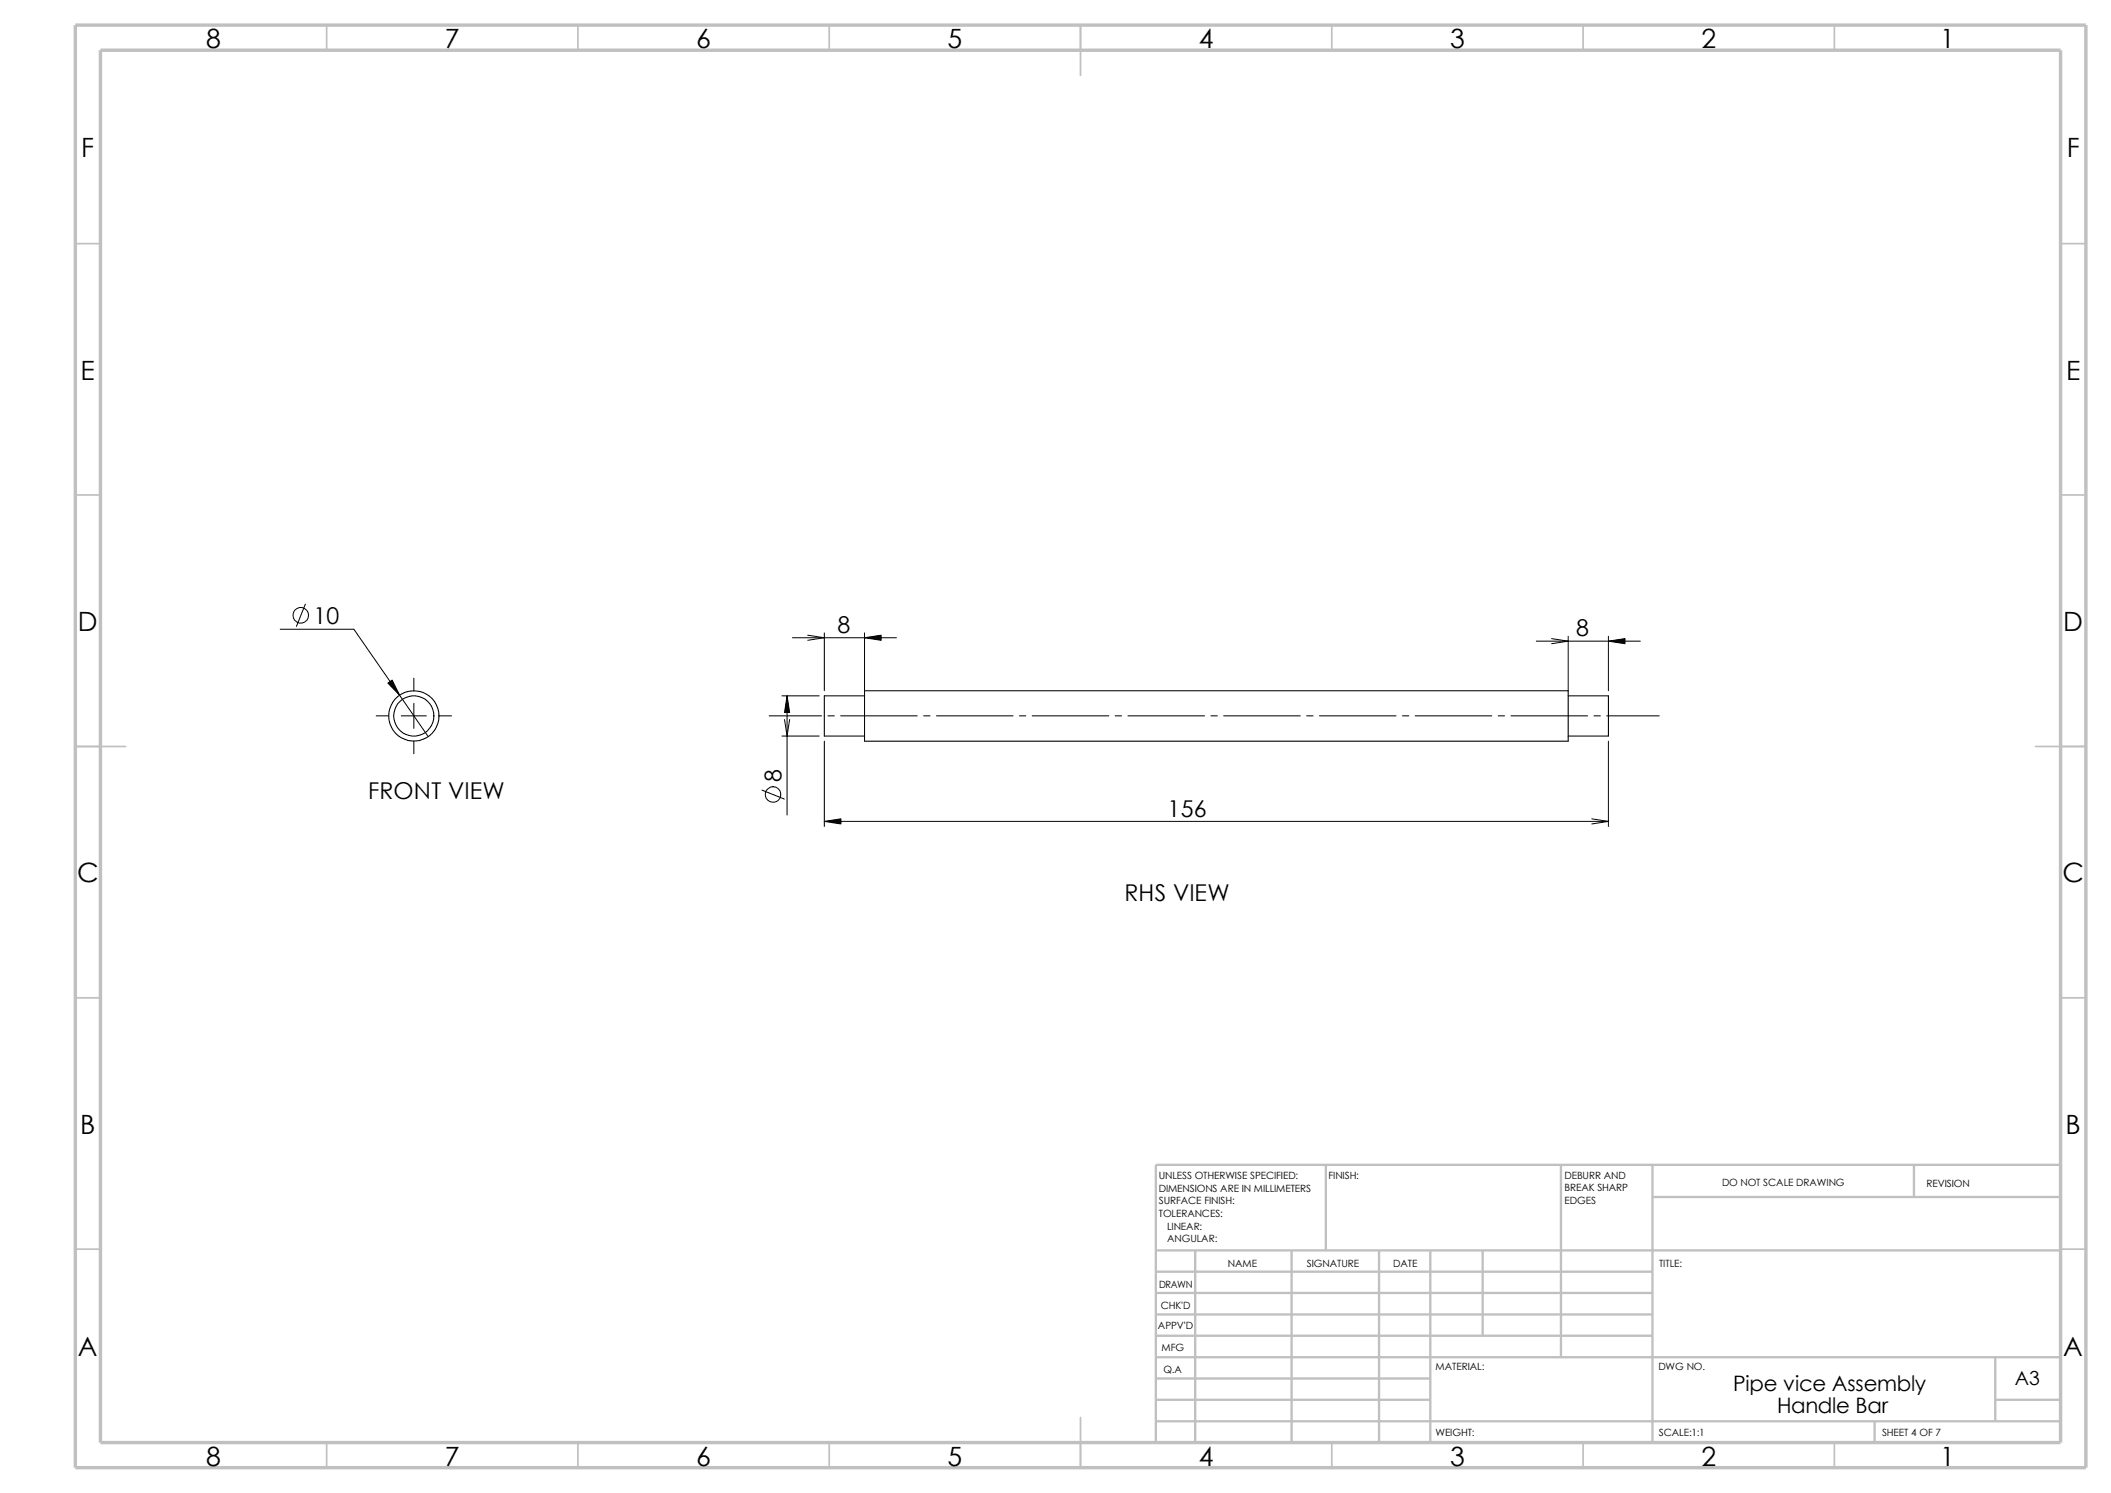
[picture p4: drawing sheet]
<svg xmlns="http://www.w3.org/2000/svg" width="420mm" height="297mm" viewBox="0 0 420 297" stroke-linecap="round" stroke-linejoin="round" font-family="sans-serif">
<g fill="none" stroke="#c0c0c0" stroke-width=".34">
<path d="M65 5v5M115 5v5M165 5v5M215 5v10M265 5v5M315 5v5M365 5v5M15 48.5h5M410 48.5h5M15 98.5h5M410 98.5h5M15 148.5h10"/>
<path d="M405 148.5h10M15 198.5h5M410 198.5h5M15 248.5h5M410 248.5h5M65 287v5M115 287v5M165 287v5M215 282v10M265 287v5M315 287v5M365 287v5"/>
</g>
<g fill="none" stroke="#c0c0c0" stroke-width=".47">
<path d="M263.8 231.7v17.1M310.6 231.7v38.3M328.8 238.1h81.2M328.8 231.7v55.3M380.8 231.7v6.4M410 231.7h-180v55.3M230 253h98.8M230 257.2h98.8M230 248.8h180M237.8 248.8v38.2M257 248.8v38.2M274.4 248.8v38.2"/>
<path d="M284.6 248.8v38.2M295 248.8v16.9M230 278.5h54.6M230 270h180M230 274.2h54.6M230 261.5h98.8M230 265.7h98.8M397 278.5h13M397 270v12.7M230 282.7h180M373 282.7v4.3"/>
</g>
<path d="M15 5h400v287h-400zM20 10h390v277h-390z" fill="none" stroke="#c0c0c0" stroke-width=".68" stroke-linecap="butt"/>
<g fill="none" stroke="#000" stroke-width=".21">
<path d="M172 137.4h140v10h-140zM172 138.4h-8v8h8M312 138.4h8v8h-8"/>
<circle cx="82.3" cy="142.4" r="4"/>
<circle cx="82.3" cy="142.4" r="5"/>
</g>
<g fill="none" stroke="#000" stroke-width=".2">
<path d="M55.8 125.2h14.6l14.8 21.3M60.7 120.2l-1.7 4.4M82.3 134.9v2.5M82.3 139.9v5M155.6 138.4h7.4M156.6 138.4v23.7M157.6 126.9h20.8M160.7 126.4l3.3 .5-3.3 .5M164 125.9v11.5M172 125.9v11.5M305.6 127.6h20.7M308.7 127l3.3 .6-3.3 .5"/>
<path d="M312 126.6v10.8M320 126.6v10.8M74.8 142.4h2.5M79.8 142.4h5M82.3 147.4v2.5M87.3 142.4h2.5M151.6 157.2l4.4 1.8M153 142.4h10.4M155.6 146.4h7.4M156.1 143.1l.5 3.3 .5-3.3M164 147.4v17M164.7 142.4h1.3"/>
<path d="M167.3 142.4h15.2M183.8 142.4h1.2M186.3 142.4h15.2M202.8 142.4h1.3M205.4 142.4h15.2M221.9 142.4h1.2M224.4 142.4h15.2M240.9 142.4h1.3M243.5 142.4h15.2M260 142.4h1.2M262.5 142.4h15.2M279 142.4h1.3"/>
<path d="M281.6 142.4h15.2M298.1 142.4h1.2M300.6 142.4h15.2M317.1 142.4h1.3M319.7 142.4h10.4M320 147.4v17M164 163.4h156M316.7 162.9l3.3 .5M320 163.4l-3.3 .5"/>
<circle cx="59.8" cy="122.4" r="1.55"/>
<circle cx="153.8" cy="158.1" r="1.56"/>
</g>
<path d="M77.2 135.9l.8-.6 1.5 3zM156.6 138.4l.5 3.3h-1zM172 126.9l3.3-.5v1zM320 127.6l3.3-.6v1.1zM164 163.4l3.3-.5v1z" fill="#000" stroke="#000" stroke-width=".2"/>
<g font-size="5.3">
<text x="41" y="9.6">8</text>
<text x="88.5" y="9.6">7</text>
<text x="138.5" y="9.6">6</text>
<text x="188.5" y="9.6">5</text>
<text x="238.5" y="9.6">4</text>
<text x="288.5" y="9.6">3</text>
<text x="338.5" y="9.6">2</text>
<text x="386" y="9.6">1</text>
<text x="16.2" y="31.3">F</text>
<text x="411.2" y="31.3">F</text>
<text x="16" y="75.6">E</text>
<text x="411" y="75.6">E</text>
<text x="15.5" y="125.6">D</text>
<text x="410.5" y="125.6">D</text>
<text x="15.3" y="175.6">C</text>
<text x="410.3" y="175.6">C</text>
<text x="16" y="225.6">B</text>
<text x="411" y="225.6">B</text>
<text x="15.5" y="269.8">A</text>
<text x="410.5" y="269.8">A</text>
<text x="41" y="291.6">8</text>
<text x="88.5" y="291.6">7</text>
<text x="138.5" y="291.6">6</text>
<text x="188.5" y="291.6">5</text>
<text x="238.5" y="291.6">4</text>
<text x="288.5" y="291.6">3</text>
<text x="338.5" y="291.6">2</text>
<text x="386" y="291.6">1</text>
</g>
<g font-size="4.6">
<text x="62.4" y="124.2">10</text>
<text x="166.6" y="125.9">8</text>
<text x="313.6" y="126.6">8</text>
<text x="155.4" y="155.6" transform="rotate(-90 155.4 155.6)">8</text>
<text x="73.2" y="159">FRONT VIEW</text>
<text x="232.3" y="162.5">156</text>
<text x="223.7" y="179.2">RHS VIEW</text>
</g>
<g font-size="4.2">
<text x="344.8" y="276.8">Pipe vice Assembly</text>
<text x="353.6" y="281.1">Handle Bar</text>
</g>
<text font-size="3.9" x="400.9" y="275.5">A3</text>
<g font-size="2">
<text x="230.5" y="234.6">UNLESS OTHERWISE SPECIFIED:</text>
<text x="230.5" y="237.1">DIMENSIONS ARE IN MILLIMETERS</text>
<text x="230.5" y="239.6">SURFACE FINISH:</text>
<text x="264.3" y="234.6">FINISH:</text>
<text x="311.3" y="234.5">DEBURR AND</text>
<text x="311.3" y="237">BREAK SHARP</text>
<text x="311.3" y="239.5">EDGES</text>
<text x="342.6" y="236">DO NOT SCALE DRAWING</text>
<text x="383.3" y="236.2">REVISION</text>
<text x="230.5" y="242.1">TOLERANCES:</text>
<text x="232.2" y="244.6">LINEAR:</text>
<text x="232.2" y="247.1">ANGULAR:</text>
<text x="260" y="252">SIGNATURE</text>
<text x="277.2" y="252">DATE</text>
<text x="330.1" y="252">TITLE:</text>
<text x="230.6" y="256.2">DRAWN</text>
<text x="244.3" y="252.1">NAME</text>
<text x="230.9" y="260.4">CHK'D</text>
<text x="230.4" y="264.5">APPV'D</text>
<text x="231.1" y="268.8">MFG</text>
<text x="231.5" y="273.1">Q.A</text>
<text x="285.6" y="272.5">MATERIAL:</text>
<text x="329.9" y="272.5">DWG NO.</text>
<text x="285.6" y="285.6">WEIGHT:</text>
<text x="330" y="285.6">SCALE:1:1</text>
<text x="374.4" y="285.6">SHEET 4 OF 7</text>
</g>
</svg>
